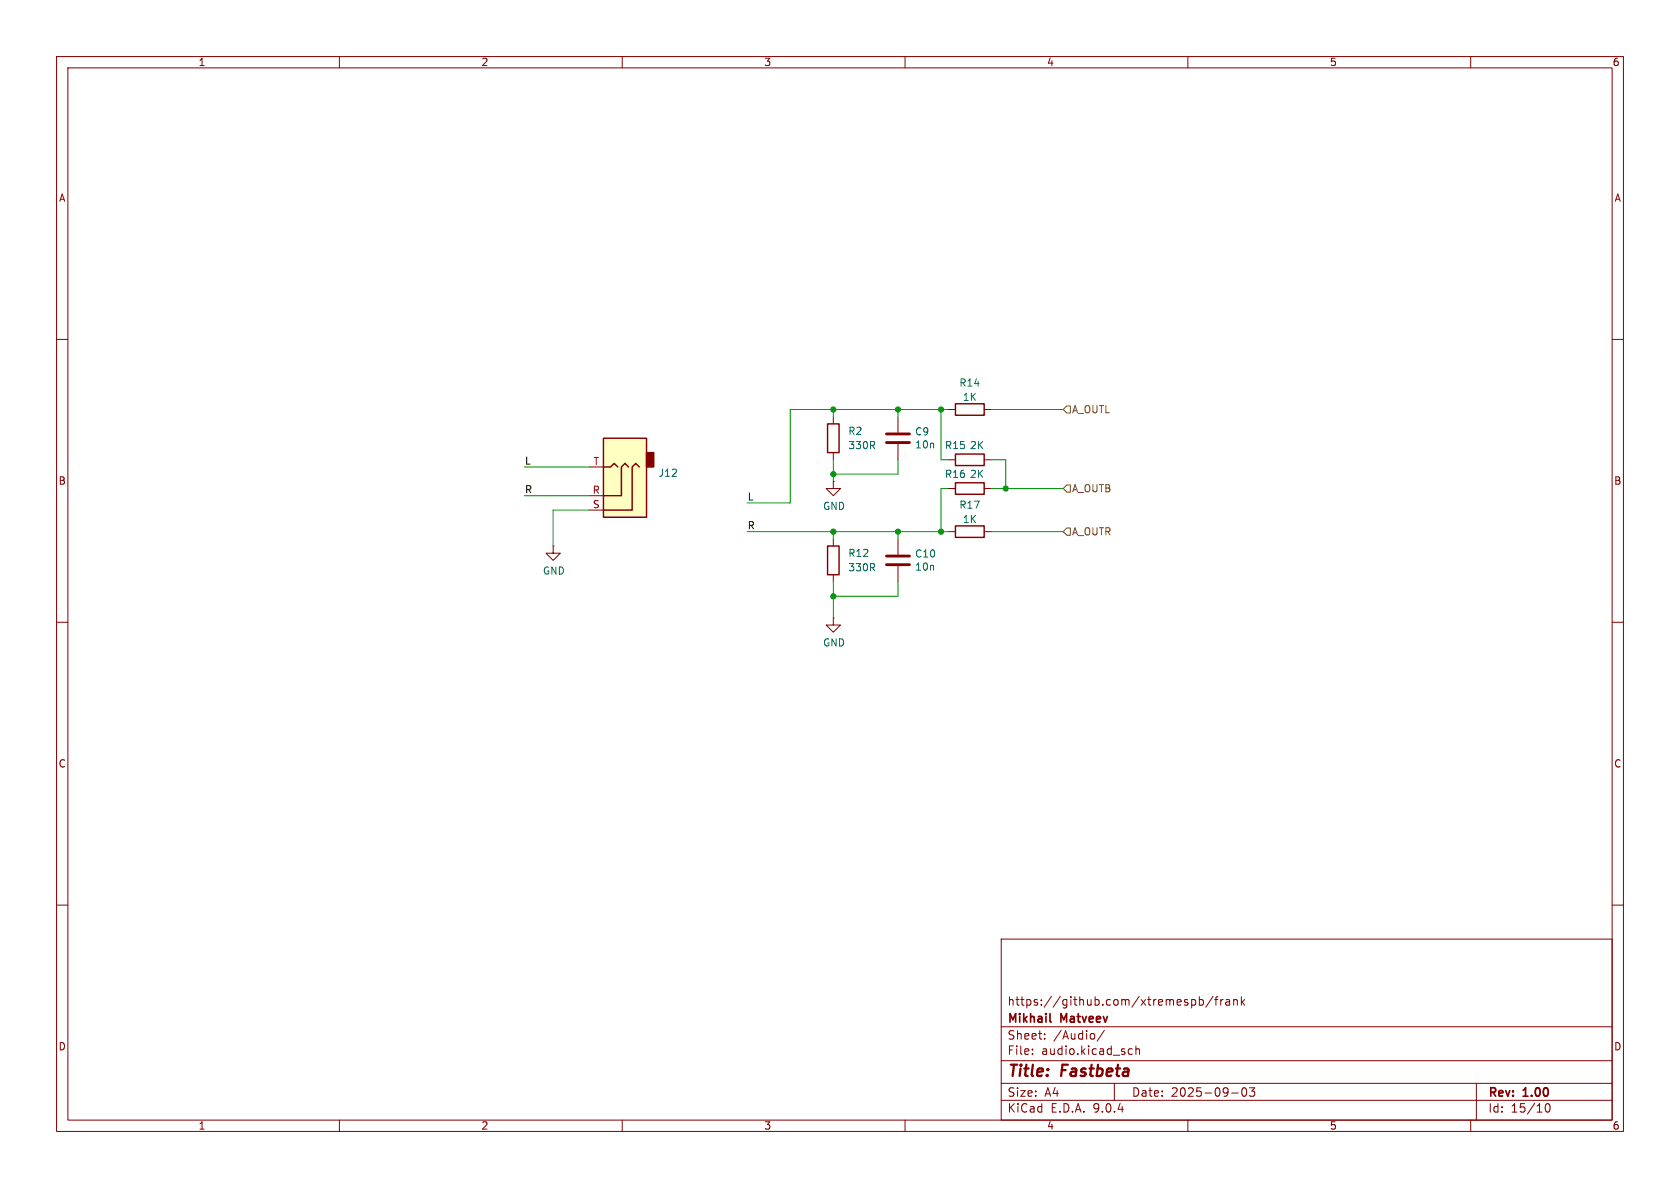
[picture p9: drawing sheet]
(kicad_sch
 (version 20250114)
 (generator "eeschema")
 (generator_version "9.0")
 (paper "A4")
 (title_block
  (title "${NAME} ${MODEL} (${VARIANT})")
  (date "${DATE}")
  (rev "${VERSION}")
  (company "Mikhail Matveev")
  (comment 1 "https://github.com/xtremespb/frank"))
 (lib_symbols
  (symbol "Device:C"
   (pin_numbers (hide yes))
   (pin_names
    (offset 0.254)) (exclude_from_sim no) (in_bom yes) (on_board yes)
   (property "Reference" "C" (at 0.635 2.54 0) (effects (font (size 1.27 1.27)) (justify left)))
   (property "Value" "C" (at 0.635 -2.54 0) (effects (font (size 1.27 1.27)) (justify left)))
   (property "Footprint" "" (at 0.9652 -3.81 0) (effects (font (size 1.27 1.27)) (hide yes)))
   (property "Datasheet" "~" (at 0 0 0) (effects (font (size 1.27 1.27)) (hide yes)))
   (property "Description" "Unpolarized capacitor" (at 0 0 0) (effects (font (size 1.27 1.27)) (hide yes)))
   (symbol "C_0_1"
    (polyline (pts (xy -2.032 0.762) (xy 2.032 0.762)) (stroke (width 0.508) (type default)) (fill (type none)))
    (polyline (pts (xy -2.032 -0.762) (xy 2.032 -0.762)) (stroke (width 0.508) (type default)) (fill (type none))))
   (symbol "C_1_1"
    (pin passive line (at 0 3.81 270) (length 2.794) (name "~" (effects (font (size 1.27 1.27)))) (number "1" (effects (font (size 1.27 1.27)))))
    (pin passive line (at 0 -3.81 90) (length 2.794) (name "~" (effects (font (size 1.27 1.27)))) (number "2" (effects (font (size 1.27 1.27))))))
   (embedded_fonts no))
  (symbol "Device:R"
   (pin_numbers (hide yes))
   (pin_names
    (offset 0)) (exclude_from_sim no) (in_bom yes) (on_board yes)
   (property "Reference" "R" (at 2.032 0 90) (effects (font (size 1.27 1.27))))
   (property "Value" "R" (at 0 0 90) (effects (font (size 1.27 1.27))))
   (property "Footprint" "" (at -1.778 0 90) (effects (font (size 1.27 1.27)) (hide yes)))
   (property "Datasheet" "~" (at 0 0 0) (effects (font (size 1.27 1.27)) (hide yes)))
   (property "Description" "Resistor" (at 0 0 0) (effects (font (size 1.27 1.27)) (hide yes)))
   (symbol "R_0_1"
    (rectangle (start -1.016 -2.54) (end 1.016 2.54) (stroke (width 0.254) (type default)) (fill (type none))))
   (symbol "R_1_1"
    (pin passive line (at 0 3.81 270) (length 1.27) (name "~" (effects (font (size 1.27 1.27)))) (number "1" (effects (font (size 1.27 1.27)))))
    (pin passive line (at 0 -3.81 90) (length 1.27) (name "~" (effects (font (size 1.27 1.27)))) (number "2" (effects (font (size 1.27 1.27))))))
   (embedded_fonts no))
  (symbol "FRANK:AudioJack_3.5mm" (exclude_from_sim no) (in_bom yes) (on_board yes)
   (property "Reference" "AJ2" (at -7.1119 -4.0097 0) (effects (font (size 1.27 1.27)) (justify right)))
   (property "Value" "Audio Out" (at 2.54 -11.43 0) (effects (font (size 1.27 1.27)) (justify right) (hide yes)))
   (property "Footprint" "LIBS:Jack_3.5mm" (at 0 0 0) (effects (font (size 1.27 1.27)) (hide yes)))
   (property "Datasheet" "~" (at 0 0 0) (effects (font (size 1.27 1.27)) (hide yes)))
   (property "Description" "" (at 0 0 0) (effects (font (size 1.27 1.27)) (hide yes)))
   (symbol "AudioJack_3.5mm_0_1"
    (rectangle (start -5.08 -5.08) (end -6.35 -7.62) (stroke (width 0.254) (type default)) (fill (type outline)))
    (polyline (pts (xy -1.905 -5.08) (xy -1.27 -5.715) (xy -0.635 -5.08) (xy -0.635 0) (xy 2.54 0)) (stroke (width 0.254) (type default)) (fill (type none)))
    (polyline (pts (xy 0 -5.08) (xy 0.635 -5.715) (xy 1.27 -5.08) (xy 2.54 -5.08)) (stroke (width 0.254) (type default)) (fill (type none)))
    (rectangle (start 2.54 3.81) (end -5.08 -10.16) (stroke (width 0.254) (type default)) (fill (type background)))
    (polyline (pts (xy 2.54 2.54) (xy -2.54 2.54) (xy -2.54 -5.08) (xy -3.175 -5.715) (xy -3.81 -5.08)) (stroke (width 0.254) (type default)) (fill (type none))))
   (symbol "AudioJack_3.5mm_1_1"
    (pin passive line (at 5.08 2.54 180) (length 2.54) (name "~" (effects (font (size 1.27 1.27)))) (number "S" (effects (font (size 1.27 1.27)))))
    (pin passive line (at 5.08 0 180) (length 2.54) (name "~" (effects (font (size 1.27 1.27)))) (number "R" (effects (font (size 1.27 1.27)))))
    (pin passive line (at 5.08 -5.08 180) (length 2.54) (name "~" (effects (font (size 1.27 1.27)))) (number "T" (effects (font (size 1.27 1.27))))))
   (embedded_fonts no))
  (symbol "GND_1"
   (power)
   (pin_numbers (hide yes))
   (pin_names
    (offset 0) (hide yes)) (exclude_from_sim no) (in_bom yes) (on_board yes)
   (property "Reference" "#PWR" (at 0 -6.35 0) (effects (font (size 1.27 1.27)) (hide yes)))
   (property "Value" "GND" (at 0 -3.81 0) (effects (font (size 1.27 1.27))))
   (property "Footprint" "" (at 0 0 0) (effects (font (size 1.27 1.27)) (hide yes)))
   (property "Datasheet" "" (at 0 0 0) (effects (font (size 1.27 1.27)) (hide yes)))
   (property "Description" "Power symbol creates a global label with name \"GND\" , ground" (at 0 0 0) (effects (font (size 1.27 1.27)) (hide yes)))
   (symbol "GND_1_0_1"
    (polyline (pts (xy 0 0) (xy 0 -1.27) (xy 1.27 -1.27) (xy 0 -2.54) (xy -1.27 -1.27) (xy 0 -1.27)) (stroke (width 0) (type default)) (fill (type none))))
   (symbol "GND_1_1_1"
    (pin power_in line (at 0 0 270) (length 0) (name "~" (effects (font (size 1.27 1.27)))) (number "1" (effects (font (size 1.27 1.27))))))
   (embedded_fonts no))
  (symbol "GND_2"
   (power)
   (pin_numbers (hide yes))
   (pin_names
    (offset 0) (hide yes)) (exclude_from_sim no) (in_bom yes) (on_board yes)
   (property "Reference" "#PWR" (at 0 -6.35 0) (effects (font (size 1.27 1.27)) (hide yes)))
   (property "Value" "GND" (at 0 -3.81 0) (effects (font (size 1.27 1.27))))
   (property "Footprint" "" (at 0 0 0) (effects (font (size 1.27 1.27)) (hide yes)))
   (property "Datasheet" "" (at 0 0 0) (effects (font (size 1.27 1.27)) (hide yes)))
   (property "Description" "Power symbol creates a global label with name \"GND\" , ground" (at 0 0 0) (effects (font (size 1.27 1.27)) (hide yes)))
   (symbol "GND_2_0_1"
    (polyline (pts (xy 0 0) (xy 0 -1.27) (xy 1.27 -1.27) (xy 0 -2.54) (xy -1.27 -1.27) (xy 0 -1.27)) (stroke (width 0) (type default)) (fill (type none))))
   (symbol "GND_2_1_1"
    (pin power_in line (at 0 0 270) (length 0) (name "~" (effects (font (size 1.27 1.27)))) (number "1" (effects (font (size 1.27 1.27))))))
   (embedded_fonts no))
  (symbol "GND_3"
   (power)
   (pin_numbers (hide yes))
   (pin_names
    (offset 0) (hide yes)) (exclude_from_sim no) (in_bom yes) (on_board yes)
   (property "Reference" "#PWR" (at 0 -6.35 0) (effects (font (size 1.27 1.27)) (hide yes)))
   (property "Value" "GND" (at 0 -3.81 0) (effects (font (size 1.27 1.27))))
   (property "Footprint" "" (at 0 0 0) (effects (font (size 1.27 1.27)) (hide yes)))
   (property "Datasheet" "" (at 0 0 0) (effects (font (size 1.27 1.27)) (hide yes)))
   (property "Description" "Power symbol creates a global label with name \"GND\" , ground" (at 0 0 0) (effects (font (size 1.27 1.27)) (hide yes)))
   (symbol "GND_3_0_1"
    (polyline (pts (xy 0 0) (xy 0 -1.27) (xy 1.27 -1.27) (xy 0 -2.54) (xy -1.27 -1.27) (xy 0 -1.27)) (stroke (width 0) (type default)) (fill (type none))))
   (symbol "GND_3_1_1"
    (pin power_in line (at 0 0 270) (length 0) (name "~" (effects (font (size 1.27 1.27)))) (number "1" (effects (font (size 1.27 1.27))))))
   (embedded_fonts no)))
 (junction
  (at 147.32 83.82)
  (diameter 0)
  (color 0 0 0 0))
 (junction
  (at 147.32 105.41)
  (diameter 0)
  (color 0 0 0 0))
 (junction
  (at 147.32 72.39)
  (diameter 0)
  (color 0 0 0 0))
 (junction
  (at 158.75 93.98)
  (diameter 0)
  (color 0 0 0 0))
 (junction
  (at 147.32 93.98)
  (diameter 0)
  (color 0 0 0 0))
 (junction
  (at 166.37 93.98)
  (diameter 0)
  (color 0 0 0 0))
 (junction
  (at 158.75 72.39)
  (diameter 0)
  (color 0 0 0 0))
 (junction
  (at 166.37 72.39)
  (diameter 0)
  (color 0 0 0 0))
 (junction
  (at 177.8 86.36)
  (diameter 0)
  (color 0 0 0 0))
 (wire
  (pts (xy 139.7 72.39) (xy 147.32 72.39))
  (stroke (width 0) (type default)))
 (wire
  (pts (xy 158.75 93.98) (xy 166.37 93.98))
  (stroke (width 0) (type default)))
 (wire
  (pts (xy 177.8 81.28) (xy 177.8 86.36))
  (stroke (width 0) (type default)))
 (wire
  (pts (xy 147.32 109.22) (xy 147.32 105.41))
  (stroke (width 0) (type default)))
 (wire
  (pts (xy 92.71 82.55) (xy 104.14 82.55))
  (stroke (width 0) (type default)))
 (wire
  (pts (xy 104.14 90.17) (xy 97.79 90.17))
  (stroke (width 0) (type default)))
 (wire
  (pts (xy 158.75 83.82) (xy 147.32 83.82))
  (stroke (width 0) (type default)))
 (wire
  (pts (xy 166.37 72.39) (xy 167.64 72.39))
  (stroke (width 0) (type default)))
 (wire
  (pts (xy 97.79 90.17) (xy 97.79 96.52))
  (stroke (width 0) (type default)))
 (wire
  (pts (xy 147.32 93.98) (xy 158.75 93.98))
  (stroke (width 0) (type default)))
 (wire
  (pts (xy 158.75 72.39) (xy 166.37 72.39))
  (stroke (width 0) (type default)))
 (wire
  (pts (xy 158.75 105.41) (xy 147.32 105.41))
  (stroke (width 0) (type default)))
 (wire
  (pts (xy 147.32 81.28) (xy 147.32 83.82))
  (stroke (width 0) (type default)))
 (wire
  (pts (xy 158.75 102.87) (xy 158.75 105.41))
  (stroke (width 0) (type default)))
 (wire
  (pts (xy 167.64 81.28) (xy 166.37 81.28))
  (stroke (width 0) (type default)))
 (wire
  (pts (xy 175.26 93.98) (xy 187.96 93.98))
  (stroke (width 0) (type default)))
 (wire
  (pts (xy 158.75 73.66) (xy 158.75 72.39))
  (stroke (width 0) (type default)))
 (wire
  (pts (xy 147.32 72.39) (xy 158.75 72.39))
  (stroke (width 0) (type default)))
 (wire
  (pts (xy 177.8 86.36) (xy 175.26 86.36))
  (stroke (width 0) (type default)))
 (wire
  (pts (xy 166.37 93.98) (xy 167.64 93.98))
  (stroke (width 0) (type default)))
 (wire
  (pts (xy 158.75 81.28) (xy 158.75 83.82))
  (stroke (width 0) (type default)))
 (wire
  (pts (xy 167.64 86.36) (xy 166.37 86.36))
  (stroke (width 0) (type default)))
 (wire
  (pts (xy 139.7 72.39) (xy 139.7 88.9))
  (stroke (width 0) (type default)))
 (wire
  (pts (xy 92.71 87.63) (xy 104.14 87.63))
  (stroke (width 0) (type default)))
 (wire
  (pts (xy 166.37 86.36) (xy 166.37 93.98))
  (stroke (width 0) (type default)))
 (wire
  (pts (xy 147.32 72.39) (xy 147.32 73.66))
  (stroke (width 0) (type default)))
 (wire
  (pts (xy 132.08 93.98) (xy 147.32 93.98))
  (stroke (width 0) (type default)))
 (wire
  (pts (xy 166.37 72.39) (xy 166.37 81.28))
  (stroke (width 0) (type default)))
 (wire
  (pts (xy 147.32 93.98) (xy 147.32 95.25))
  (stroke (width 0) (type default)))
 (wire
  (pts (xy 175.26 81.28) (xy 177.8 81.28))
  (stroke (width 0) (type default)))
 (wire
  (pts (xy 175.26 72.39) (xy 187.96 72.39))
  (stroke (width 0) (type default)))
 (wire
  (pts (xy 147.32 83.82) (xy 147.32 85.09))
  (stroke (width 0) (type default)))
 (wire
  (pts (xy 177.8 86.36) (xy 187.96 86.36))
  (stroke (width 0) (type default)))
 (wire
  (pts (xy 158.75 95.25) (xy 158.75 93.98))
  (stroke (width 0) (type default)))
 (wire
  (pts (xy 132.08 88.9) (xy 139.7 88.9))
  (stroke (width 0) (type default)))
 (wire
  (pts (xy 147.32 102.87) (xy 147.32 105.41))
  (stroke (width 0) (type default)))
 (label "L"
  (at 132.08 88.9 0)
  (effects (font (size 1.27 1.27)) (justify left bottom)))
 (label "R"
  (at 132.08 93.98 0)
  (effects (font (size 1.27 1.27)) (justify left bottom)))
 (label "L"
  (at 92.71 82.55 0)
  (effects (font (size 1.27 1.27)) (justify left bottom)))
 (label "R"
  (at 92.71 87.63 0)
  (effects (font (size 1.27 1.27)) (justify left bottom)))
 (hierarchical_label "A_OUTB"
  (shape input)
  (at 187.96 86.36 0)
  (effects (font (size 1.27 1.27)) (justify left)))
 (hierarchical_label "A_OUTL"
  (shape input)
  (at 187.96 72.39 0)
  (effects (font (size 1.27 1.27)) (justify left)))
 (hierarchical_label "A_OUTR"
  (shape input)
  (at 187.96 93.98 0)
  (effects (font (size 1.27 1.27)) (justify left)))
 (symbol
  (lib_name "GND_3")
  (lib_id "power:GND")
  (at 147.32 85.09 0)
  (unit 1)
  (exclude_from_sim no)
  (in_bom yes)
  (on_board yes)
  (dnp no)
  (property "Reference" "#PWR027" (at 147.32 91.44 0) (effects (font (size 1.27 1.27)) (hide yes)))
  (property "Value" "GND" (at 147.447 89.4842 0) (effects (font (size 1.27 1.27))))
  (property "Footprint" "" (at 147.32 85.09 0) (effects (font (size 1.27 1.27)) (hide yes)))
  (property "Datasheet" "" (at 147.32 85.09 0) (effects (font (size 1.27 1.27)) (hide yes)))
  (property "Description" "Power symbol creates a global label with name \"GND\" , ground" (at 147.32 85.09 0) (effects (font (size 1.27 1.27)) (hide yes)))
  (pin "1"))
 (symbol
  (lib_id "Device:R")
  (at 171.45 81.28 90)
  (unit 1)
  (exclude_from_sim no)
  (in_bom yes)
  (on_board yes)
  (dnp no)
  (property "Reference" "R15" (at 168.91 78.74 90) (effects (font (size 1.27 1.27))))
  (property "Value" "2K" (at 172.72 78.74 90) (effects (font (size 1.27 1.27))))
  (property "Footprint" "FRANK:Resistor (0805)" (at 171.45 83.058 90) (effects (font (size 1.27 1.27)) (hide yes)))
  (property "Datasheet" "https://www.vishay.com/docs/28952/mcs0402at-mct0603at-mcu0805at-mca1206at.pdf" (at 171.45 81.28 0) (effects (font (size 1.27 1.27)) (hide yes)))
  (property "Description" "" (at 171.45 81.28 0) (effects (font (size 1.27 1.27)) (hide yes)))
  (property "AliExpress" "https://www.aliexpress.com/item/1005005945735199.html" (at 171.45 81.28 0) (effects (font (size 1.27 1.27)) (hide yes)))
  (property "Height" "" (at 171.45 81.28 90) (effects (font (size 1.27 1.27)) (hide yes)))
  (property "Manufacturer_Name" "" (at 171.45 81.28 90) (effects (font (size 1.27 1.27)) (hide yes)))
  (property "Manufacturer_Part_Number" "" (at 171.45 81.28 90) (effects (font (size 1.27 1.27)) (hide yes)))
  (property "Mouser Part Number" "" (at 171.45 81.28 90) (effects (font (size 1.27 1.27)) (hide yes)))
  (property "Mouser Price/Stock" "" (at 171.45 81.28 90) (effects (font (size 1.27 1.27)) (hide yes)))
  (pin "1")
  (pin "2"))
 (symbol
  (lib_id "Device:R")
  (at 171.45 93.98 90)
  (unit 1)
  (exclude_from_sim no)
  (in_bom yes)
  (on_board yes)
  (dnp no)
  (fields_autoplaced yes)
  (property "Reference" "R17" (at 171.45 89.2642 90) (effects (font (size 1.27 1.27))))
  (property "Value" "1K" (at 171.45 91.8011 90) (effects (font (size 1.27 1.27))))
  (property "Footprint" "FRANK:Resistor (0805)" (at 171.45 95.758 90) (effects (font (size 1.27 1.27)) (hide yes)))
  (property "Datasheet" "https://www.vishay.com/docs/28952/mcs0402at-mct0603at-mcu0805at-mca1206at.pdf" (at 171.45 93.98 0) (effects (font (size 1.27 1.27)) (hide yes)))
  (property "Description" "" (at 171.45 93.98 0) (effects (font (size 1.27 1.27)) (hide yes)))
  (property "AliExpress" "https://www.aliexpress.com/item/1005005945735199.html" (at 171.45 93.98 0) (effects (font (size 1.27 1.27)) (hide yes)))
  (property "Height" "" (at 171.45 93.98 90) (effects (font (size 1.27 1.27)) (hide yes)))
  (property "Manufacturer_Name" "" (at 171.45 93.98 90) (effects (font (size 1.27 1.27)) (hide yes)))
  (property "Manufacturer_Part_Number" "" (at 171.45 93.98 90) (effects (font (size 1.27 1.27)) (hide yes)))
  (property "Mouser Part Number" "" (at 171.45 93.98 90) (effects (font (size 1.27 1.27)) (hide yes)))
  (property "Mouser Price/Stock" "" (at 171.45 93.98 90) (effects (font (size 1.27 1.27)) (hide yes)))
  (pin "1")
  (pin "2"))
 (symbol
  (lib_id "FRANK:AudioJack_3.5mm")
  (at 109.22 87.63 180)
  (unit 1)
  (exclude_from_sim no)
  (in_bom yes)
  (on_board yes)
  (dnp no)
  (property "Reference" "J12" (at 116.3319 83.6203 0) (effects (font (size 1.27 1.27)) (justify right)))
  (property "Value" "PJ-320D" (at 106.68 76.2 0) (effects (font (size 1.27 1.27)) (justify right) (hide yes)))
  (property "Footprint" "FRANK:Jack (3.5mm, PJ-320D)" (at 109.22 87.63 0) (effects (font (size 1.27 1.27)) (hide yes)))
  (property "Datasheet" "https://www.lcsc.com/datasheet/lcsc_datasheet_1810121716_Korean-Hroparts-Elec-PJ-320D-4A_C95562.pdf" (at 109.22 87.63 0) (effects (font (size 1.27 1.27)) (hide yes)))
  (property "Description" "" (at 109.22 87.63 0) (effects (font (size 1.27 1.27)) (hide yes)))
  (property "AliExpress" "https://www.aliexpress.com/item/4001158231104.html" (at 109.22 87.63 0) (effects (font (size 1.27 1.27)) (hide yes)))
  (property "Height" "" (at 109.22 87.63 0) (effects (font (size 1.27 1.27)) (hide yes)))
  (property "Manufacturer_Name" "" (at 109.22 87.63 0) (effects (font (size 1.27 1.27)) (hide yes)))
  (property "Manufacturer_Part_Number" "" (at 109.22 87.63 0) (effects (font (size 1.27 1.27)) (hide yes)))
  (property "Mouser Part Number" "" (at 109.22 87.63 0) (effects (font (size 1.27 1.27)) (hide yes)))
  (property "Mouser Price/Stock" "" (at 109.22 87.63 0) (effects (font (size 1.27 1.27)) (hide yes)))
  (pin "R")
  (pin "S")
  (pin "T"))
 (symbol
  (lib_name "GND_1")
  (lib_id "power:GND")
  (at 97.79 96.52 0)
  (unit 1)
  (exclude_from_sim no)
  (in_bom yes)
  (on_board yes)
  (dnp no)
  (property "Reference" "#PWR025" (at 97.79 102.87 0) (effects (font (size 1.27 1.27)) (hide yes)))
  (property "Value" "GND" (at 97.917 100.9142 0) (effects (font (size 1.27 1.27))))
  (property "Footprint" "" (at 97.79 96.52 0) (effects (font (size 1.27 1.27)) (hide yes)))
  (property "Datasheet" "" (at 97.79 96.52 0) (effects (font (size 1.27 1.27)) (hide yes)))
  (property "Description" "Power symbol creates a global label with name \"GND\" , ground" (at 97.79 96.52 0) (effects (font (size 1.27 1.27)) (hide yes)))
  (pin "1"))
 (symbol
  (lib_name "GND_2")
  (lib_id "power:GND")
  (at 147.32 109.22 0)
  (unit 1)
  (exclude_from_sim no)
  (in_bom yes)
  (on_board yes)
  (dnp no)
  (property "Reference" "#PWR028" (at 147.32 115.57 0) (effects (font (size 1.27 1.27)) (hide yes)))
  (property "Value" "GND" (at 147.447 113.6142 0) (effects (font (size 1.27 1.27))))
  (property "Footprint" "" (at 147.32 109.22 0) (effects (font (size 1.27 1.27)) (hide yes)))
  (property "Datasheet" "" (at 147.32 109.22 0) (effects (font (size 1.27 1.27)) (hide yes)))
  (property "Description" "Power symbol creates a global label with name \"GND\" , ground" (at 147.32 109.22 0) (effects (font (size 1.27 1.27)) (hide yes)))
  (pin "1"))
 (symbol
  (lib_id "Device:R")
  (at 147.32 99.06 0)
  (unit 1)
  (exclude_from_sim no)
  (in_bom yes)
  (on_board yes)
  (dnp no)
  (fields_autoplaced yes)
  (property "Reference" "R12" (at 149.86 97.7899 0) (effects (font (size 1.27 1.27)) (justify left)))
  (property "Value" "330R" (at 149.86 100.3299 0) (effects (font (size 1.27 1.27)) (justify left)))
  (property "Footprint" "FRANK:Resistor (0805)" (at 145.542 99.06 90) (effects (font (size 1.27 1.27)) (hide yes)))
  (property "Datasheet" "https://www.vishay.com/docs/28952/mcs0402at-mct0603at-mcu0805at-mca1206at.pdf" (at 147.32 99.06 0) (effects (font (size 1.27 1.27)) (hide yes)))
  (property "Description" "" (at 147.32 99.06 0) (effects (font (size 1.27 1.27)) (hide yes)))
  (property "AliExpress" "https://www.aliexpress.com/item/1005005945735199.html" (at 147.32 99.06 0) (effects (font (size 1.27 1.27)) (hide yes)))
  (property "Height" "" (at 147.32 99.06 0) (effects (font (size 1.27 1.27)) (hide yes)))
  (property "Manufacturer_Name" "" (at 147.32 99.06 0) (effects (font (size 1.27 1.27)) (hide yes)))
  (property "Manufacturer_Part_Number" "" (at 147.32 99.06 0) (effects (font (size 1.27 1.27)) (hide yes)))
  (property "Mouser Part Number" "" (at 147.32 99.06 0) (effects (font (size 1.27 1.27)) (hide yes)))
  (property "Mouser Price/Stock" "" (at 147.32 99.06 0) (effects (font (size 1.27 1.27)) (hide yes)))
  (pin "1")
  (pin "2"))
 (symbol
  (lib_id "Device:R")
  (at 147.32 77.47 0)
  (unit 1)
  (exclude_from_sim no)
  (in_bom yes)
  (on_board yes)
  (dnp no)
  (fields_autoplaced yes)
  (property "Reference" "R2" (at 149.86 76.1999 0) (effects (font (size 1.27 1.27)) (justify left)))
  (property "Value" "330R" (at 149.86 78.7399 0) (effects (font (size 1.27 1.27)) (justify left)))
  (property "Footprint" "FRANK:Resistor (0805)" (at 145.542 77.47 90) (effects (font (size 1.27 1.27)) (hide yes)))
  (property "Datasheet" "https://www.vishay.com/docs/28952/mcs0402at-mct0603at-mcu0805at-mca1206at.pdf" (at 147.32 77.47 0) (effects (font (size 1.27 1.27)) (hide yes)))
  (property "Description" "" (at 147.32 77.47 0) (effects (font (size 1.27 1.27)) (hide yes)))
  (property "AliExpress" "https://www.aliexpress.com/item/1005005945735199.html" (at 147.32 77.47 0) (effects (font (size 1.27 1.27)) (hide yes)))
  (property "Height" "" (at 147.32 77.47 0) (effects (font (size 1.27 1.27)) (hide yes)))
  (property "Manufacturer_Name" "" (at 147.32 77.47 0) (effects (font (size 1.27 1.27)) (hide yes)))
  (property "Manufacturer_Part_Number" "" (at 147.32 77.47 0) (effects (font (size 1.27 1.27)) (hide yes)))
  (property "Mouser Part Number" "" (at 147.32 77.47 0) (effects (font (size 1.27 1.27)) (hide yes)))
  (property "Mouser Price/Stock" "" (at 147.32 77.47 0) (effects (font (size 1.27 1.27)) (hide yes)))
  (pin "1")
  (pin "2"))
 (symbol
  (lib_id "Device:R")
  (at 171.45 86.36 90)
  (unit 1)
  (exclude_from_sim no)
  (in_bom yes)
  (on_board yes)
  (dnp no)
  (property "Reference" "R16" (at 168.91 83.82 90) (effects (font (size 1.27 1.27))))
  (property "Value" "2K" (at 172.72 83.82 90) (effects (font (size 1.27 1.27))))
  (property "Footprint" "FRANK:Resistor (0805)" (at 171.45 88.138 90) (effects (font (size 1.27 1.27)) (hide yes)))
  (property "Datasheet" "https://www.vishay.com/docs/28952/mcs0402at-mct0603at-mcu0805at-mca1206at.pdf" (at 171.45 86.36 0) (effects (font (size 1.27 1.27)) (hide yes)))
  (property "Description" "" (at 171.45 86.36 0) (effects (font (size 1.27 1.27)) (hide yes)))
  (property "AliExpress" "https://www.aliexpress.com/item/1005005945735199.html" (at 171.45 86.36 0) (effects (font (size 1.27 1.27)) (hide yes)))
  (property "Height" "" (at 171.45 86.36 90) (effects (font (size 1.27 1.27)) (hide yes)))
  (property "Manufacturer_Name" "" (at 171.45 86.36 90) (effects (font (size 1.27 1.27)) (hide yes)))
  (property "Manufacturer_Part_Number" "" (at 171.45 86.36 90) (effects (font (size 1.27 1.27)) (hide yes)))
  (property "Mouser Part Number" "" (at 171.45 86.36 90) (effects (font (size 1.27 1.27)) (hide yes)))
  (property "Mouser Price/Stock" "" (at 171.45 86.36 90) (effects (font (size 1.27 1.27)) (hide yes)))
  (pin "1")
  (pin "2"))
 (symbol
  (lib_id "Device:C")
  (at 158.75 77.47 0)
  (unit 1)
  (exclude_from_sim no)
  (in_bom yes)
  (on_board yes)
  (dnp no)
  (property "Reference" "C9" (at 161.671 76.3016 0) (effects (font (size 1.27 1.27)) (justify left)))
  (property "Value" "10n" (at 161.671 78.613 0) (effects (font (size 1.27 1.27)) (justify left)))
  (property "Footprint" "FRANK:Capacitor (0805)" (at 159.7152 81.28 0) (effects (font (size 1.27 1.27)) (hide yes)))
  (property "Datasheet" "https://eu.mouser.com/datasheet/2/40/KGM_X7R-3223212.pdf" (at 158.75 77.47 0) (effects (font (size 1.27 1.27)) (hide yes)))
  (property "Description" "" (at 158.75 77.47 0) (effects (font (size 1.27 1.27)) (hide yes)))
  (property "AliExpress" "https://www.aliexpress.com/item/33008008276.html" (at 158.75 77.47 0) (effects (font (size 1.27 1.27)) (hide yes)))
  (property "Height" "" (at 158.75 77.47 0) (effects (font (size 1.27 1.27)) (hide yes)))
  (property "Manufacturer_Name" "" (at 158.75 77.47 0) (effects (font (size 1.27 1.27)) (hide yes)))
  (property "Manufacturer_Part_Number" "" (at 158.75 77.47 0) (effects (font (size 1.27 1.27)) (hide yes)))
  (property "Mouser Part Number" "" (at 158.75 77.47 0) (effects (font (size 1.27 1.27)) (hide yes)))
  (property "Mouser Price/Stock" "" (at 158.75 77.47 0) (effects (font (size 1.27 1.27)) (hide yes)))
  (pin "1")
  (pin "2"))
 (symbol
  (lib_id "Device:C")
  (at 158.75 99.06 0)
  (unit 1)
  (exclude_from_sim no)
  (in_bom yes)
  (on_board yes)
  (dnp no)
  (property "Reference" "C10" (at 161.671 97.8916 0) (effects (font (size 1.27 1.27)) (justify left)))
  (property "Value" "10n" (at 161.671 100.203 0) (effects (font (size 1.27 1.27)) (justify left)))
  (property "Footprint" "FRANK:Capacitor (0805)" (at 159.7152 102.87 0) (effects (font (size 1.27 1.27)) (hide yes)))
  (property "Datasheet" "https://eu.mouser.com/datasheet/2/40/KGM_X7R-3223212.pdf" (at 158.75 99.06 0) (effects (font (size 1.27 1.27)) (hide yes)))
  (property "Description" "" (at 158.75 99.06 0) (effects (font (size 1.27 1.27)) (hide yes)))
  (property "AliExpress" "https://www.aliexpress.com/item/33008008276.html" (at 158.75 99.06 0) (effects (font (size 1.27 1.27)) (hide yes)))
  (property "Height" "" (at 158.75 99.06 0) (effects (font (size 1.27 1.27)) (hide yes)))
  (property "Manufacturer_Name" "" (at 158.75 99.06 0) (effects (font (size 1.27 1.27)) (hide yes)))
  (property "Manufacturer_Part_Number" "" (at 158.75 99.06 0) (effects (font (size 1.27 1.27)) (hide yes)))
  (property "Mouser Part Number" "" (at 158.75 99.06 0) (effects (font (size 1.27 1.27)) (hide yes)))
  (property "Mouser Price/Stock" "" (at 158.75 99.06 0) (effects (font (size 1.27 1.27)) (hide yes)))
  (pin "1")
  (pin "2"))
 (symbol
  (lib_id "Device:R")
  (at 171.45 72.39 90)
  (unit 1)
  (exclude_from_sim no)
  (in_bom yes)
  (on_board yes)
  (dnp no)
  (fields_autoplaced yes)
  (property "Reference" "R14" (at 171.45 67.6742 90) (effects (font (size 1.27 1.27))))
  (property "Value" "1K" (at 171.45 70.2111 90) (effects (font (size 1.27 1.27))))
  (property "Footprint" "FRANK:Resistor (0805)" (at 171.45 74.168 90) (effects (font (size 1.27 1.27)) (hide yes)))
  (property "Datasheet" "https://www.vishay.com/docs/28952/mcs0402at-mct0603at-mcu0805at-mca1206at.pdf" (at 171.45 72.39 0) (effects (font (size 1.27 1.27)) (hide yes)))
  (property "Description" "" (at 171.45 72.39 0) (effects (font (size 1.27 1.27)) (hide yes)))
  (property "AliExpress" "https://www.aliexpress.com/item/1005005945735199.html" (at 171.45 72.39 0) (effects (font (size 1.27 1.27)) (hide yes)))
  (property "Height" "" (at 171.45 72.39 90) (effects (font (size 1.27 1.27)) (hide yes)))
  (property "Manufacturer_Name" "" (at 171.45 72.39 90) (effects (font (size 1.27 1.27)) (hide yes)))
  (property "Manufacturer_Part_Number" "" (at 171.45 72.39 90) (effects (font (size 1.27 1.27)) (hide yes)))
  (property "Mouser Part Number" "" (at 171.45 72.39 90) (effects (font (size 1.27 1.27)) (hide yes)))
  (property "Mouser Price/Stock" "" (at 171.45 72.39 90) (effects (font (size 1.27 1.27)) (hide yes)))
  (pin "1")
  (pin "2")))
